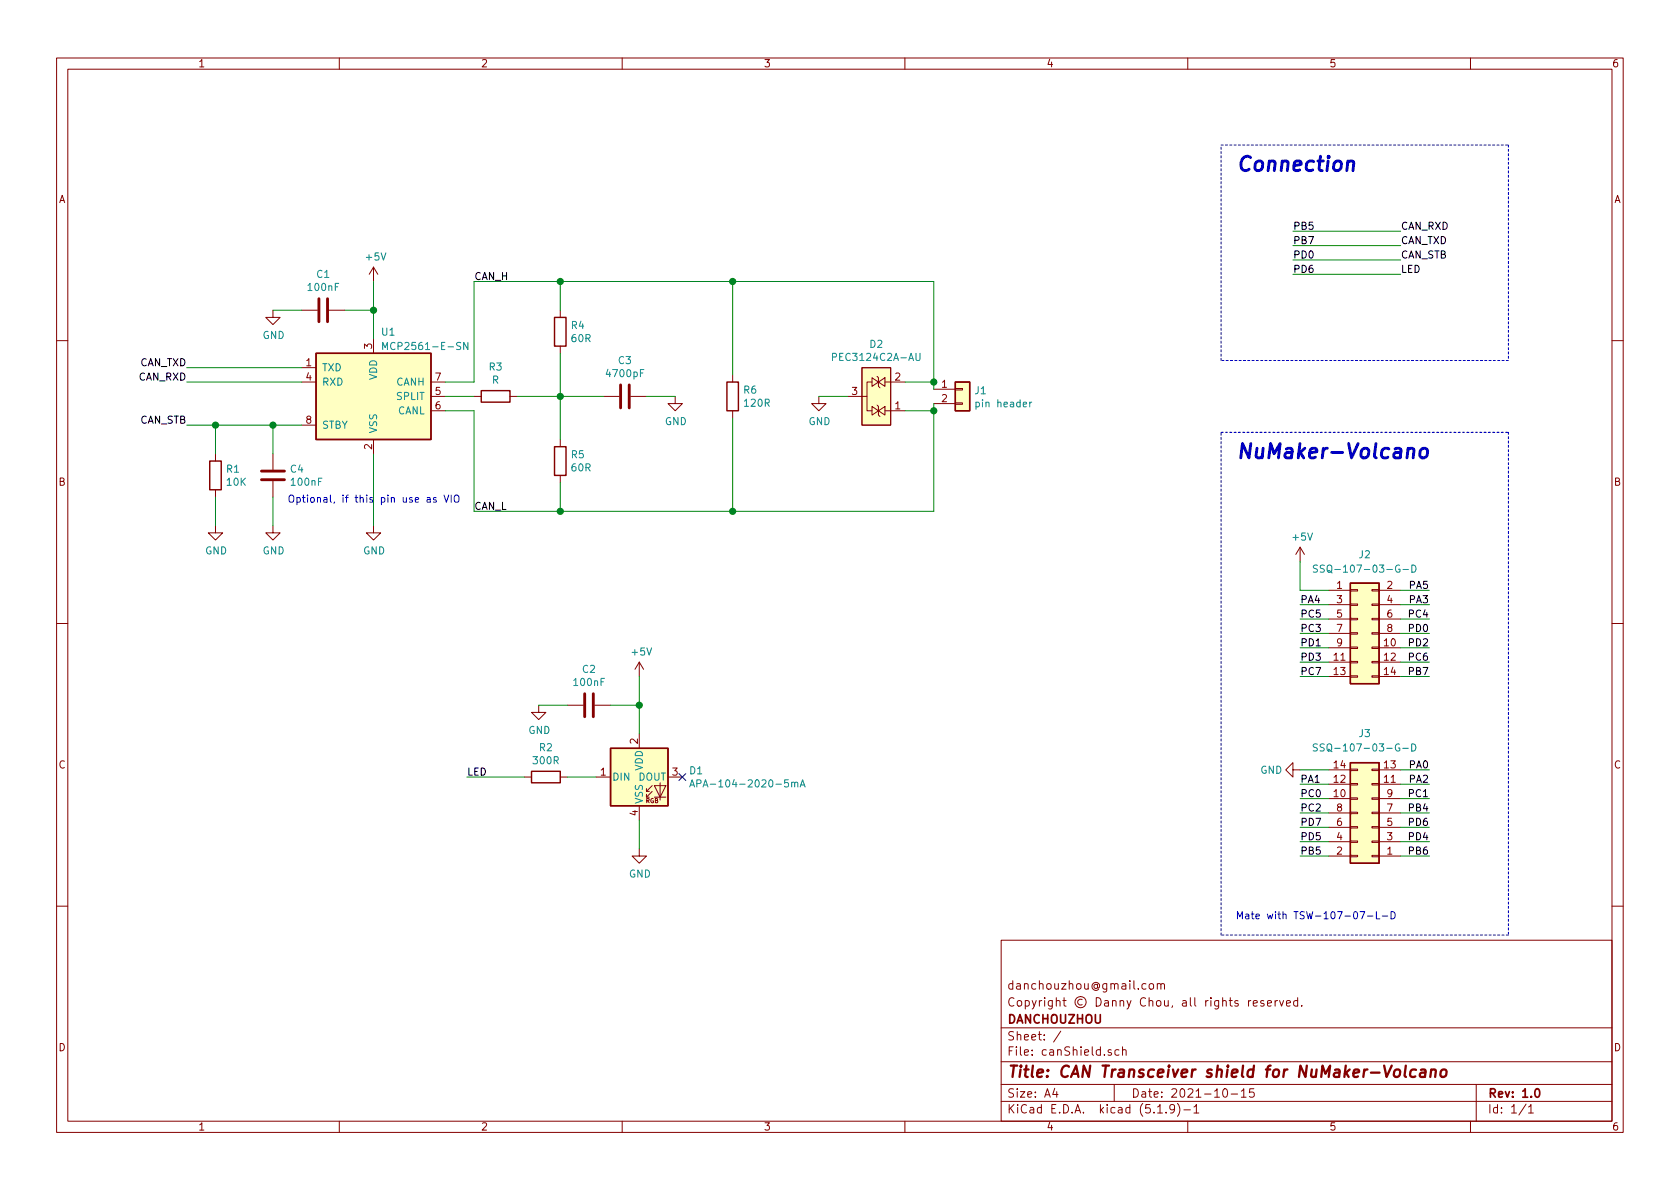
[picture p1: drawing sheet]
EESchema Schematic File Version 4
EELAYER 30 0
EELAYER END
$Descr A4 11693 8268
encoding utf-8
Sheet 1 1
Title "CAN Transceiver shield for NuMaker-Volcano"
Date "2021-10-15"
Rev "1.0"
Comp "DANCHOUZHOU"
Comment1 "Copyright © Danny Chou, all rights reserved."
Comment2 "danchouzhou@gmail.com"
Comment3 ""
Comment4 ""
$EndDescr
$Comp
L Interface_CAN_LIN:MCP2561-E-SN U1
U 1 1
P 2600 2750
AR Path="/618331C9" Ref="U1"  Part="1" 
AR Path="/617884B1/618331C9" Ref="U?"  Part="1" 
F 0 "U1" H 2650 3200 50  0000 L CNN
F 1 "MCP2561-E-SN" H 2650 3100 50  0000 L CNN
F 2 "Package_SO:SOIC-8_3.9x4.9mm_P1.27mm" H 2600 2250 50  0001 C CIN
F 3 "http://ww1.microchip.com/downloads/en/DeviceDoc/25167A.pdf" H 2600 2750 50  0001 C CNN
	1    2600 2750
	1    0    0    -1  
$EndComp
$Comp
L Device:C C1
U 1 1
P 2250 2150
AR Path="/61833218" Ref="C1"  Part="1" 
AR Path="/617884B1/61833218" Ref="C?"  Part="1" 
F 0 "C1" V 1998 2150 50  0000 C CNN
F 1 "100nF" V 2089 2150 50  0000 C CNN
F 2 "Capacitor_SMD:C_0603_1608Metric" H 2288 2000 50  0001 C CNN
F 3 "~" H 2250 2150 50  0001 C CNN
	1    2250 2150
	0    1    1    0   
$EndComp
Wire Wire Line
	2400 2150 2600 2150
Wire Wire Line
	2600 2150 2600 2350
$Comp
L power:+5V #PWR0101
U 1 1
P 2600 1950
AR Path="/61833220" Ref="#PWR0101"  Part="1" 
AR Path="/617884B1/61833220" Ref="#PWR?"  Part="1" 
F 0 "#PWR0101" H 2600 1800 50  0001 C CNN
F 1 "+5V" H 2615 2123 50  0000 C CNN
F 2 "" H 2600 1950 50  0001 C CNN
F 3 "" H 2600 1950 50  0001 C CNN
	1    2600 1950
	1    0    0    -1  
$EndComp
Wire Wire Line
	2600 1950 2600 2150
Connection ~ 2600 2150
Wire Wire Line
	2100 2150 1900 2150
$Comp
L power:GND #PWR0102
U 1 1
P 1900 2150
AR Path="/61833229" Ref="#PWR0102"  Part="1" 
AR Path="/617884B1/61833229" Ref="#PWR?"  Part="1" 
F 0 "#PWR0102" H 1900 1900 50  0001 C CNN
F 1 "GND" H 1905 1977 50  0000 C CNN
F 2 "" H 1900 2150 50  0001 C CNN
F 3 "" H 1900 2150 50  0001 C CNN
	1    1900 2150
	1    0    0    -1  
$EndComp
$Comp
L power:GND #PWR0103
U 1 1
P 2600 3650
AR Path="/6183322F" Ref="#PWR0103"  Part="1" 
AR Path="/617884B1/6183322F" Ref="#PWR?"  Part="1" 
F 0 "#PWR0103" H 2600 3400 50  0001 C CNN
F 1 "GND" H 2605 3477 50  0000 C CNN
F 2 "" H 2600 3650 50  0001 C CNN
F 3 "" H 2600 3650 50  0001 C CNN
	1    2600 3650
	1    0    0    -1  
$EndComp
Wire Wire Line
	2600 3150 2600 3650
Wire Wire Line
	2100 2550 1300 2550
Wire Wire Line
	1300 2650 2100 2650
$Comp
L Device:R R1
U 1 1
P 1500 3300
AR Path="/61833238" Ref="R1"  Part="1" 
AR Path="/617884B1/61833238" Ref="R?"  Part="1" 
F 0 "R1" H 1570 3346 50  0000 L CNN
F 1 "10K" H 1570 3255 50  0000 L CNN
F 2 "Resistor_SMD:R_0603_1608Metric" V 1430 3300 50  0001 C CNN
F 3 "~" H 1500 3300 50  0001 C CNN
	1    1500 3300
	1    0    0    -1  
$EndComp
Wire Wire Line
	2100 2950 1900 2950
Wire Wire Line
	1900 2950 1900 3150
$Comp
L power:GND #PWR0104
U 1 1
P 1500 3650
AR Path="/61833240" Ref="#PWR0104"  Part="1" 
AR Path="/617884B1/61833240" Ref="#PWR?"  Part="1" 
F 0 "#PWR0104" H 1500 3400 50  0001 C CNN
F 1 "GND" H 1505 3477 50  0000 C CNN
F 2 "" H 1500 3650 50  0001 C CNN
F 3 "" H 1500 3650 50  0001 C CNN
	1    1500 3650
	1    0    0    -1  
$EndComp
Wire Wire Line
	1500 3650 1500 3450
Wire Wire Line
	1300 2950 1500 2950
Connection ~ 1900 2950
$Comp
L APA-104-2020-5mA:APA-104-2020-5mA D1
U 1 1
P 4450 5400
AR Path="/61833249" Ref="D1"  Part="1" 
AR Path="/617884B1/61833249" Ref="D?"  Part="1" 
F 0 "D1" H 4794 5446 50  0000 L CNN
F 1 "APA-104-2020-5mA" H 4794 5355 50  0000 L CNN
F 2 "APA-104-2020-5mA:APA-104-2020-5mA" H 4500 5100 50  0001 L TNN
F 3 "" H 4550 5025 50  0001 L TNN
	1    4450 5400
	1    0    0    -1  
$EndComp
NoConn ~ 4750 5400
$Comp
L Device:R R2
U 1 1
P 3800 5400
AR Path="/61833250" Ref="R2"  Part="1" 
AR Path="/617884B1/61833250" Ref="R?"  Part="1" 
F 0 "R2" V 3593 5400 50  0000 C CNN
F 1 "300R" V 3684 5400 50  0000 C CNN
F 2 "Resistor_SMD:R_0603_1608Metric" V 3730 5400 50  0001 C CNN
F 3 "~" H 3800 5400 50  0001 C CNN
	1    3800 5400
	0    1    1    0   
$EndComp
Wire Wire Line
	3950 5400 4150 5400
Wire Wire Line
	4450 5100 4450 4900
$Comp
L power:+5V #PWR0105
U 1 1
P 4450 4700
AR Path="/61833258" Ref="#PWR0105"  Part="1" 
AR Path="/617884B1/61833258" Ref="#PWR?"  Part="1" 
F 0 "#PWR0105" H 4450 4550 50  0001 C CNN
F 1 "+5V" H 4465 4873 50  0000 C CNN
F 2 "" H 4450 4700 50  0001 C CNN
F 3 "" H 4450 4700 50  0001 C CNN
	1    4450 4700
	1    0    0    -1  
$EndComp
Wire Wire Line
	4450 4900 4250 4900
Connection ~ 4450 4900
Wire Wire Line
	4450 4900 4450 4700
$Comp
L Device:C C2
U 1 1
P 4100 4900
AR Path="/61833261" Ref="C2"  Part="1" 
AR Path="/617884B1/61833261" Ref="C?"  Part="1" 
F 0 "C2" V 3848 4900 50  0000 C CNN
F 1 "100nF" V 3939 4900 50  0000 C CNN
F 2 "Capacitor_SMD:C_0603_1608Metric" H 4138 4750 50  0001 C CNN
F 3 "~" H 4100 4900 50  0001 C CNN
	1    4100 4900
	0    1    1    0   
$EndComp
Wire Wire Line
	3950 4900 3750 4900
$Comp
L power:GND #PWR0106
U 1 1
P 3750 4900
AR Path="/61833268" Ref="#PWR0106"  Part="1" 
AR Path="/617884B1/61833268" Ref="#PWR?"  Part="1" 
F 0 "#PWR0106" H 3750 4650 50  0001 C CNN
F 1 "GND" H 3755 4727 50  0000 C CNN
F 2 "" H 3750 4900 50  0001 C CNN
F 3 "" H 3750 4900 50  0001 C CNN
	1    3750 4900
	1    0    0    -1  
$EndComp
Wire Wire Line
	4450 5700 4450 5900
$Comp
L power:GND #PWR0107
U 1 1
P 4450 5900
AR Path="/6183326F" Ref="#PWR0107"  Part="1" 
AR Path="/617884B1/6183326F" Ref="#PWR?"  Part="1" 
F 0 "#PWR0107" H 4450 5650 50  0001 C CNN
F 1 "GND" H 4455 5727 50  0000 C CNN
F 2 "" H 4450 5900 50  0001 C CNN
F 3 "" H 4450 5900 50  0001 C CNN
	1    4450 5900
	1    0    0    -1  
$EndComp
Wire Wire Line
	3650 5400 3250 5400
$Comp
L Connector_Generic:Conn_02x07_Odd_Even J2
U 1 1
P 9450 4400
AR Path="/618369F8" Ref="J2"  Part="1" 
AR Path="/61765C26/618369F8" Ref="J?"  Part="1" 
AR Path="/6177845C/618369F8" Ref="J?"  Part="1" 
F 0 "J2" H 9500 4950 50  0000 C CNN
F 1 "SSQ-107-03-G-D" H 9500 4850 50  0000 C CNN
F 2 "Connector_PinSocket_2.54mm:PinSocket_2x07_P2.54mm_Vertical" H 9450 4400 50  0001 C CNN
F 3 "~" H 9450 4400 50  0001 C CNN
	1    9450 4400
	1    0    0    -1  
$EndComp
Wire Wire Line
	9950 4100 9750 4100
Wire Wire Line
	9950 4200 9750 4200
Wire Wire Line
	9950 4300 9750 4300
Wire Wire Line
	9950 4400 9750 4400
Wire Wire Line
	9950 4500 9750 4500
Wire Wire Line
	9950 4600 9750 4600
Wire Wire Line
	9950 4700 9750 4700
Wire Wire Line
	9050 4200 9250 4200
Wire Wire Line
	9050 4300 9250 4300
Wire Wire Line
	9050 4400 9250 4400
Wire Wire Line
	9050 4500 9250 4500
Wire Wire Line
	9050 4600 9250 4600
Wire Wire Line
	9050 4700 9250 4700
Text Label 9050 4200 0    50   ~ 0
PA4
Text Label 9050 4300 0    50   ~ 0
PC5
Text Label 9050 4400 0    50   ~ 0
PC3
Text Label 9050 4500 0    50   ~ 0
PD1
Text Label 9050 4600 0    50   ~ 0
PD3
Text Label 9050 4700 0    50   ~ 0
PC7
Text Label 9950 4100 2    50   ~ 0
PA5
Text Label 9950 4200 2    50   ~ 0
PA3
Text Label 9950 4300 2    50   ~ 0
PC4
Text Label 9950 4400 2    50   ~ 0
PD0
Text Label 9950 4500 2    50   ~ 0
PD2
Text Label 9950 4600 2    50   ~ 0
PC6
Text Label 9950 4700 2    50   ~ 0
PB7
Wire Wire Line
	9250 4100 9050 4100
Wire Wire Line
	9050 4100 9050 3900
$Comp
L power:+5V #PWR0108
U 1 1
P 9050 3900
AR Path="/61836A1A" Ref="#PWR0108"  Part="1" 
AR Path="/61765C26/61836A1A" Ref="#PWR?"  Part="1" 
AR Path="/6177845C/61836A1A" Ref="#PWR?"  Part="1" 
F 0 "#PWR0108" H 9050 3750 50  0001 C CNN
F 1 "+5V" H 9065 4073 50  0000 C CNN
F 2 "" H 9050 3900 50  0001 C CNN
F 3 "" H 9050 3900 50  0001 C CNN
	1    9050 3900
	1    0    0    -1  
$EndComp
Wire Wire Line
	9950 5350 9750 5350
Wire Wire Line
	9950 5450 9750 5450
Wire Wire Line
	9950 5550 9750 5550
Wire Wire Line
	9950 5650 9750 5650
Wire Wire Line
	9950 5750 9750 5750
Wire Wire Line
	9950 5850 9750 5850
Wire Wire Line
	9950 5950 9750 5950
Wire Wire Line
	9050 5650 9250 5650
Wire Wire Line
	9050 5750 9250 5750
Wire Wire Line
	9050 5850 9250 5850
Wire Wire Line
	9250 5350 9050 5350
Wire Wire Line
	9050 5550 9250 5550
Wire Wire Line
	9050 5950 9250 5950
Wire Wire Line
	9050 5450 9250 5450
$Comp
L Connector_Generic:Conn_02x07_Odd_Even J3
U 1 1
P 9550 5650
AR Path="/61836A2E" Ref="J3"  Part="1" 
AR Path="/61765C26/61836A2E" Ref="J?"  Part="1" 
AR Path="/6177845C/61836A2E" Ref="J?"  Part="1" 
F 0 "J3" H 9600 5100 50  0000 C CNN
F 1 "SSQ-107-03-G-D" H 9600 5200 50  0000 C CNN
F 2 "Connector_PinSocket_2.54mm:PinSocket_2x07_P2.54mm_Vertical" H 9550 5650 50  0001 C CNN
F 3 "~" H 9550 5650 50  0001 C CNN
	1    9550 5650
	-1   0    0    1   
$EndComp
Text Label 9950 5950 2    50   ~ 0
PB6
Text Label 9950 5850 2    50   ~ 0
PD4
Text Label 9950 5750 2    50   ~ 0
PD6
Text Label 9950 5650 2    50   ~ 0
PB4
Text Label 9950 5550 2    50   ~ 0
PC1
Text Label 9950 5450 2    50   ~ 0
PA2
Text Label 9950 5350 2    50   ~ 0
PA0
Text Label 9050 5950 0    50   ~ 0
PB5
Text Label 9050 5850 0    50   ~ 0
PD5
Text Label 9050 5750 0    50   ~ 0
PD7
Text Label 9050 5650 0    50   ~ 0
PC2
Text Label 9050 5550 0    50   ~ 0
PC0
Text Label 9050 5450 0    50   ~ 0
PA1
$Comp
L power:GND #PWR0109
U 1 1
P 9050 5350
AR Path="/61836A41" Ref="#PWR0109"  Part="1" 
AR Path="/61765C26/61836A41" Ref="#PWR?"  Part="1" 
AR Path="/6177845C/61836A41" Ref="#PWR?"  Part="1" 
F 0 "#PWR0109" H 9050 5100 50  0001 C CNN
F 1 "GND" V 9050 5150 50  0000 C CNN
F 2 "" H 9050 5350 50  0001 C CNN
F 3 "" H 9050 5350 50  0001 C CNN
	1    9050 5350
	0    1    1    0   
$EndComp
Wire Wire Line
	9000 1600 9750 1600
Text Label 9000 1600 0    50   ~ 0
PB5
Text Label 9000 1700 0    50   ~ 0
PB7
Wire Wire Line
	9750 1700 9000 1700
Wire Wire Line
	9750 1900 9000 1900
Wire Notes Line
	8500 1000 10500 1000
Wire Notes Line
	10500 1000 10500 2500
Wire Notes Line
	10500 2500 8500 2500
Wire Notes Line
	8500 2500 8500 1000
Text Notes 8600 1200 0    100  Italic 20
Connection
Text Label 9000 1900 0    50   ~ 0
PD6
Wire Wire Line
	9000 1800 9750 1800
Text Label 9000 1800 0    50   ~ 0
PD0
Wire Notes Line
	8500 3000 10500 3000
Wire Notes Line
	10500 3000 10500 6500
Wire Notes Line
	10500 6500 8500 6500
Wire Notes Line
	8500 6500 8500 3000
Text Notes 8600 3200 0    100  Italic 20
NuMaker-Volcano
$Comp
L Device:R R6
U 1 1
P 5100 2750
F 0 "R6" H 5170 2796 50  0000 L CNN
F 1 "120R" H 5170 2705 50  0000 L CNN
F 2 "Resistor_THT:R_Axial_DIN0207_L6.3mm_D2.5mm_P10.16mm_Horizontal" V 5030 2750 50  0001 C CNN
F 3 "~" H 5100 2750 50  0001 C CNN
	1    5100 2750
	1    0    0    -1  
$EndComp
Wire Wire Line
	3100 2650 3300 2650
Text Label 9750 1600 0    50   ~ 0
CAN_RXD
Text Label 9750 1700 0    50   ~ 0
CAN_TXD
Text Label 9750 1800 0    50   ~ 0
CAN_STB
Text Label 9750 1900 0    50   ~ 0
LED
Text Label 3250 5400 0    50   ~ 0
LED
Text Label 1300 2550 2    50   ~ 0
CAN_TXD
Text Label 1300 2650 2    50   ~ 0
CAN_RXD
Text Label 1300 2950 2    50   ~ 0
CAN_STB
Text Notes 8600 6400 0    50   ~ 0
Mate with TSW-107-07-L-D
$Comp
L Connector_Generic:Conn_01x02 J1
U 1 1
P 6700 2700
AR Path="/6183327A" Ref="J1"  Part="1" 
AR Path="/617884B1/6183327A" Ref="J?"  Part="1" 
F 0 "J1" H 6780 2692 50  0000 L CNN
F 1 "pin header" H 6780 2601 50  0000 L CNN
F 2 "Connector_PinHeader_2.54mm:PinHeader_1x02_P2.54mm_Vertical" H 6700 2700 50  0001 C CNN
F 3 "~" H 6700 2700 50  0001 C CNN
	1    6700 2700
	1    0    0    -1  
$EndComp
$Comp
L Device:R R4
U 1 1
P 3900 2300
F 0 "R4" H 3970 2346 50  0000 L CNN
F 1 "60R" H 3970 2255 50  0000 L CNN
F 2 "Resistor_SMD:R_0805_2012Metric" V 3830 2300 50  0001 C CNN
F 3 "~" H 3900 2300 50  0001 C CNN
	1    3900 2300
	1    0    0    -1  
$EndComp
$Comp
L Device:R R5
U 1 1
P 3900 3200
F 0 "R5" H 3970 3246 50  0000 L CNN
F 1 "60R" H 3970 3155 50  0000 L CNN
F 2 "Resistor_SMD:R_0805_2012Metric" V 3830 3200 50  0001 C CNN
F 3 "~" H 3900 3200 50  0001 C CNN
	1    3900 3200
	1    0    0    -1  
$EndComp
$Comp
L Device:R R3
U 1 1
P 3450 2750
F 0 "R3" V 3243 2750 50  0000 C CNN
F 1 "R" V 3334 2750 50  0000 C CNN
F 2 "Resistor_SMD:R_0603_1608Metric" V 3380 2750 50  0001 C CNN
F 3 "~" H 3450 2750 50  0001 C CNN
	1    3450 2750
	0    1    1    0   
$EndComp
$Comp
L Device:C C3
U 1 1
P 4350 2750
F 0 "C3" V 4098 2750 50  0000 C CNN
F 1 "4700pF" V 4189 2750 50  0000 C CNN
F 2 "Capacitor_SMD:C_0603_1608Metric" H 4388 2600 50  0001 C CNN
F 3 "~" H 4350 2750 50  0001 C CNN
	1    4350 2750
	0    1    1    0   
$EndComp
Wire Wire Line
	3600 2750 3900 2750
Wire Wire Line
	3900 2450 3900 2750
Connection ~ 3900 2750
Wire Wire Line
	3900 2750 4200 2750
Wire Wire Line
	3900 2750 3900 3050
Wire Wire Line
	3900 3350 3900 3550
Wire Wire Line
	3900 2150 3900 1950
Wire Wire Line
	4500 2750 4700 2750
$Comp
L power:GND #PWR01
U 1 1
P 4700 2750
AR Path="/618A1254" Ref="#PWR01"  Part="1" 
AR Path="/617884B1/618A1254" Ref="#PWR?"  Part="1" 
F 0 "#PWR01" H 4700 2500 50  0001 C CNN
F 1 "GND" H 4705 2577 50  0000 C CNN
F 2 "" H 4700 2750 50  0001 C CNN
F 3 "" H 4700 2750 50  0001 C CNN
	1    4700 2750
	1    0    0    -1  
$EndComp
Wire Wire Line
	3100 2850 3300 2850
Wire Wire Line
	3100 2750 3300 2750
Wire Wire Line
	3300 2650 3300 1950
Wire Wire Line
	3300 1950 3900 1950
Wire Wire Line
	3300 2850 3300 3550
Wire Wire Line
	3300 3550 3900 3550
Wire Wire Line
	3900 1950 5100 1950
Wire Wire Line
	5100 1950 5100 2600
Connection ~ 3900 1950
Wire Wire Line
	5100 2900 5100 3550
Wire Wire Line
	5100 3550 3900 3550
Connection ~ 3900 3550
$Comp
L PEC3124C2A-AU:PEC3124C2A-AU D2
U 1 1
P 6100 2750
F 0 "D2" H 6100 3115 50  0000 C CNN
F 1 "PEC3124C2A-AU" H 6100 3024 50  0000 C CNN
F 2 "Package_TO_SOT_SMD:SOT-23" H 6100 3400 50  0001 C CNN
F 3 "" H 6100 3400 50  0001 C CNN
F 4 "Bidirectional ESD protection" H 6100 2750 50  0001 C CNN "Description"
F 5 "PANJIT" H 6100 2750 50  0001 C CNN "Manufacturer"
F 6 "PEC3124C2A-AU_R1_000A1" H 6100 2750 50  0001 C CNN "Manufacturer P/N"
	1    6100 2750
	1    0    0    -1  
$EndComp
Wire Wire Line
	5900 2750 5700 2750
$Comp
L power:GND #PWR0110
U 1 1
P 5700 2750
AR Path="/618C70C2" Ref="#PWR0110"  Part="1" 
AR Path="/617884B1/618C70C2" Ref="#PWR?"  Part="1" 
F 0 "#PWR0110" H 5700 2500 50  0001 C CNN
F 1 "GND" H 5705 2577 50  0000 C CNN
F 2 "" H 5700 2750 50  0001 C CNN
F 3 "" H 5700 2750 50  0001 C CNN
	1    5700 2750
	1    0    0    -1  
$EndComp
Wire Wire Line
	6300 2650 6500 2650
Wire Wire Line
	6500 2650 6500 2700
Wire Wire Line
	6500 2800 6500 2850
Wire Wire Line
	6500 2850 6300 2850
Wire Wire Line
	5100 1950 6500 1950
Wire Wire Line
	6500 1950 6500 2650
Connection ~ 5100 1950
Connection ~ 6500 2650
Wire Wire Line
	6500 2850 6500 3550
Wire Wire Line
	6500 3550 5100 3550
Connection ~ 6500 2850
Connection ~ 5100 3550
Text Label 3300 1950 0    50   ~ 0
CAN_H
Text Label 3300 3550 0    50   ~ 0
CAN_L
$Comp
L Device:C C4
U 1 1
P 1900 3300
F 0 "C4" H 2015 3346 50  0000 L CNN
F 1 "100nF" H 2015 3255 50  0000 L CNN
F 2 "Capacitor_SMD:C_0603_1608Metric" H 1938 3150 50  0001 C CNN
F 3 "~" H 1900 3300 50  0001 C CNN
	1    1900 3300
	1    0    0    -1  
$EndComp
$Comp
L power:GND #PWR0111
U 1 1
P 1900 3650
AR Path="/61914DCE" Ref="#PWR0111"  Part="1" 
AR Path="/617884B1/61914DCE" Ref="#PWR?"  Part="1" 
F 0 "#PWR0111" H 1900 3400 50  0001 C CNN
F 1 "GND" H 1905 3477 50  0000 C CNN
F 2 "" H 1900 3650 50  0001 C CNN
F 3 "" H 1900 3650 50  0001 C CNN
	1    1900 3650
	1    0    0    -1  
$EndComp
Wire Wire Line
	1900 3650 1900 3450
Wire Wire Line
	1500 3150 1500 2950
Connection ~ 1500 2950
Wire Wire Line
	1500 2950 1900 2950
Text Notes 2000 3500 0    50   ~ 0
Optional, if this pin use as VIO
$EndSCHEMATC
